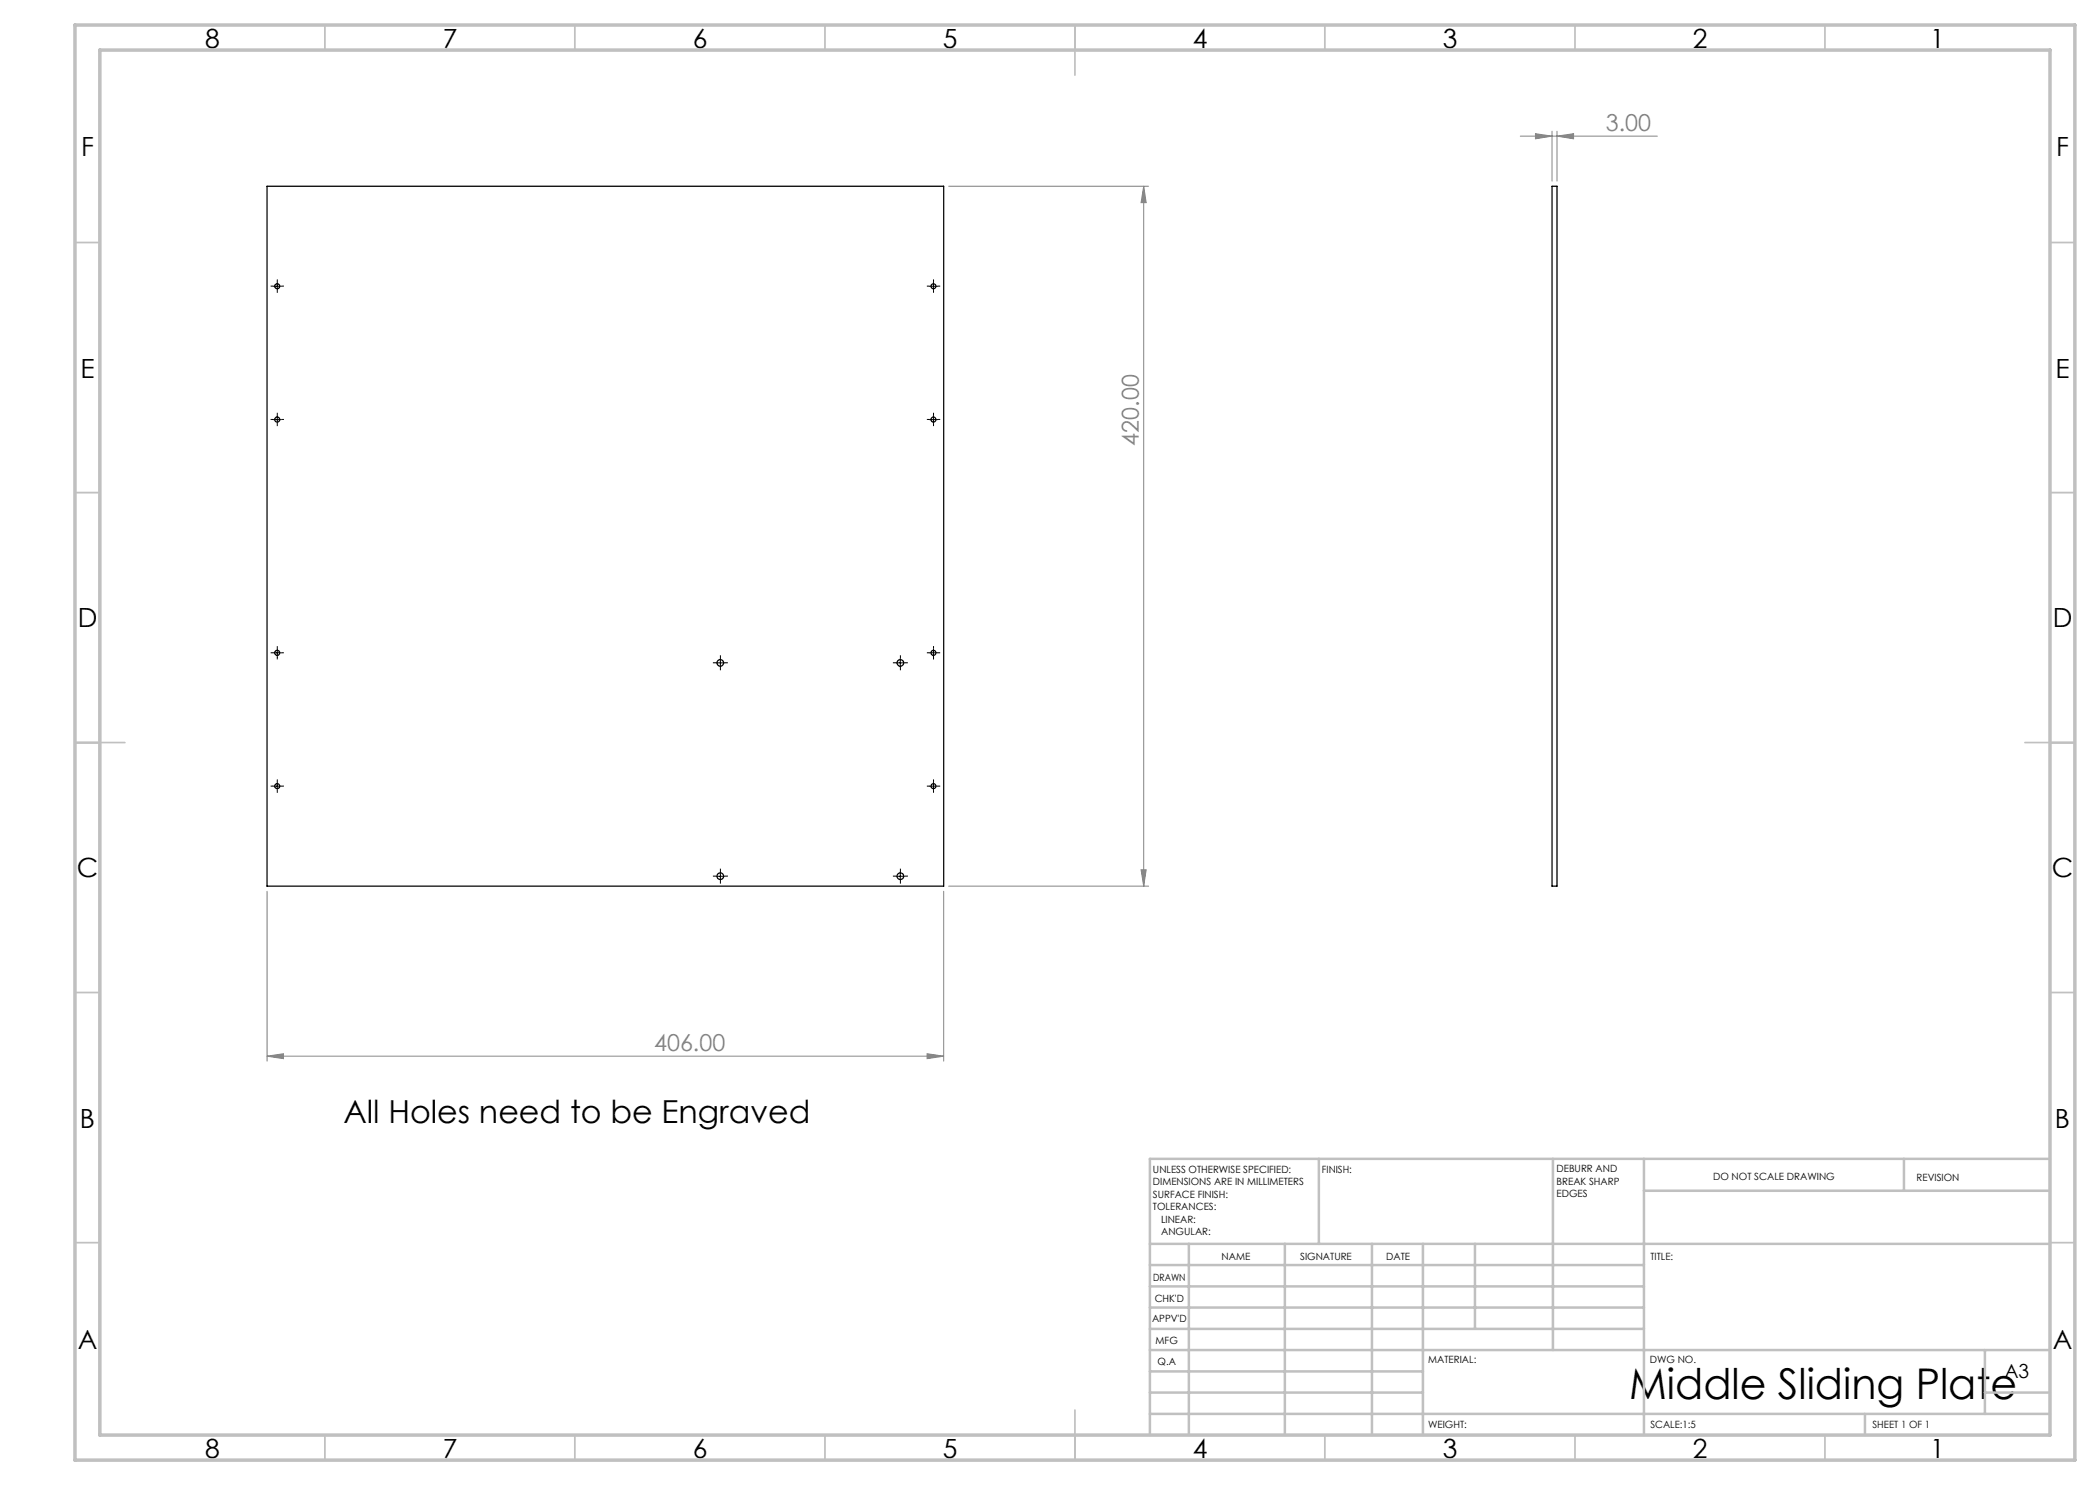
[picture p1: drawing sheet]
<svg xmlns="http://www.w3.org/2000/svg" width="420mm" height="297mm" viewBox="0 0 420 297" stroke-linecap="round" stroke-linejoin="round" font-family="sans-serif">
<g fill="none" stroke="#000" stroke-width=".25">
<path d="M53.4 37.2h135.3v140h-135.3zM310.4 37.2h1v140h-1z"/>
<circle cx="55.4" cy="57.3" r=".5"/>
<circle cx="186.7" cy="57.2" r=".5"/>
<circle cx="55.4" cy="83.9" r=".52"/>
<circle cx="186.7" cy="83.9" r=".5"/>
<circle cx="55.4" cy="130.6" r=".51"/>
<circle cx="144.1" cy="132.6" r=".67"/>
<circle cx="180.1" cy="132.6" r=".67"/>
<circle cx="186.7" cy="130.6" r=".51"/>
<circle cx="55.4" cy="157.2" r=".51"/>
<circle cx="186.7" cy="157.2" r=".5"/>
<circle cx="144.1" cy="175.2" r=".67"/>
<circle cx="180.1" cy="175.3" r=".67"/>
</g>
<g fill="none" stroke="#808080" stroke-width=".2">
<path d="M189.7 37.2h40M228.7 37.2v140M228.7 37.2l.5 3.3h-1zM304.1 27.2h27.4M307.1 26.7l3.3 .5-3.3 .6zM310.4 26.2v10M311.4 27.2l3.3-.5v1.1zM311.4 26.2v10M53.4 178.3v33.9M188.7 178.3v33.9M189.7 177.2h40M228.2 174h1l-.5 3.2z"/>
<path d="M53.4 211.2l3.3-.5v1zM53.4 211.2h135.3M185.4 210.7l3.3 .5-3.3 .5z"/>
</g>
<g fill="none" stroke="#000" stroke-width=".2" stroke-dasharray="15.2 1.3 1.3 1.3" stroke-linecap="butt">
<path d="M54.6 57.2h-.5M55.5 56.4v-.5M55.5 58.1v.5M56.3 57.2h.5M185.9 57.2h-.5M186.7 56.4v-.5M186.7 58.1v.5M187.5 57.2h.5M54.6 83.9h-.5M55.5 83.1v-.5M55.5 84.7v.5M56.3 83.9h.5"/>
<path d="M185.9 83.9h-.5M186.7 83.1v-.5M186.7 84.7v.5M187.5 83.9h.5M54.6 130.6h-.5M55.5 129.7v-.5M55.5 131.4v.5M56.3 130.6h.5M143.2 132.6h-.6M144.1 131.7v-.6M144.1 133.4v.7M144.9 132.6h.7"/>
<path d="M179.2 132.6h-.6M180.1 131.7v-.6M180.1 133.4v.7M180.9 132.6h.7M185.9 130.6h-.5M186.7 129.7v-.5M186.7 131.4v.5M187.5 130.6h.5M54.6 157.2h-.5M55.5 156.4v-.5M55.5 158.1v.5M56.3 157.2h.5"/>
<path d="M185.9 157.2h-.5M186.7 156.4v-.5M186.7 158.1v.5M187.5 157.2h.5M143.2 175.2h-.6M144.1 174.4v-.7M144.1 176.1v.6M144.9 175.2h.7M179.2 175.2h-.6M180.1 174.4v-.7M180.1 176.1v.6M180.9 175.2h.7"/>
</g>
<g fill="none" stroke="#000" stroke-width=".2">
<path d="M54.6 57.3h1.7M55.5 56.4v1.7M185.8 57.3h1.7M186.7 56.4v1.7M54.6 83.9h1.7M55.5 83.1v1.6M185.8 83.9h1.7M186.7 83.1v1.6M54.6 130.6h1.7M55.5 129.7v1.7M143.2 132.6h1.7M144.1 131.7v1.7"/>
<path d="M179.2 132.6h1.7M180.1 131.7v1.7M185.8 130.6h1.7M186.7 129.7v1.7M54.6 157.2h1.7M55.5 156.4v1.7M185.8 157.2h1.7M186.7 156.4v1.7M143.2 175.3h1.7M144.1 174.4v1.7M179.2 175.3h1.7M180.1 174.4v1.7"/>
</g>
<g fill="none" stroke="#c0c0c0" stroke-width=".35">
<path d="M65 5v5M115 5v5M165 5v5M215 5v10M265 5v5M315 5v5M365 5v5M15 48.5h5M410 48.5h5M15 98.5h5M410 98.5h5M15 148.5h10"/>
<path d="M405 148.5h10M15 198.5h5M410 198.5h5M15 248.5h5M410 248.5h5M65 287v5M115 287v5M165 287v5M215 282v10M265 287v5M315 287v5M365 287v5"/>
</g>
<g fill="none" stroke="#c0c0c0" stroke-width=".5">
<path d="M263.8 231.8v17M310.6 231.8v38.2M328.8 231.8v55.2M328.8 238.2h81.2M380.8 231.8v6.4M410 231.8h-180v55.2M230 248.8h180M230 257.3h98.8M230 253h98.8M237.8 248.8v38.2M257 248.8v38.2M274.4 248.8v38.2"/>
<path d="M284.6 248.8v38.2M295 248.8v17M230 265.8h98.8M230 261.5h98.8M230 278.5h54.6M230 274.3h54.6M230 270h180M397 278.5h13M397 270v12.8M230 282.8h180M373 282.8v4.2"/>
</g>
<path d="M15 5h400v287h-400zM20 10h390v277h-390z" fill="none" stroke="#c0c0c0" stroke-width=".7"/>
<g fill="#808080">
<path d="M53.4 211.2l3.3-.5v1zM185.4 210.7l3.3 .5-3.3 .5zM307.1 26.7l3.3 .5-3.3 .6zM311.4 27.2l3.3-.5v1.1z"/>
<path d="M228.2 174h1l-.5 3.2zM228.7 37.2l.5 3.3h-1z"/>
</g>
<text font-size="8.5" x="325.8" y="279.7">Middle Sliding Plate</text>
<text font-size="6.3" x="68.7" y="224.7">All Holes need to be Engraved</text>
<g font-size="5.3">
<text x="41" y="9.5">8</text>
<text x="88.5" y="9.5">7</text>
<text x="138.5" y="9.5">6</text>
<text x="188.5" y="9.5">5</text>
<text x="238.5" y="9.5">4</text>
<text x="288.5" y="9.5">3</text>
<text x="338.5" y="9.5">2</text>
<text x="386" y="9.5">1</text>
<text x="16.2" y="31.3">F</text>
<text x="411.2" y="31.3">F</text>
<text x="16.1" y="75.5">E</text>
<text x="411.1" y="75.5">E</text>
<text x="15.5" y="125.5">D</text>
<text x="410.5" y="125.5">D</text>
<text x="15.4" y="175.5">C</text>
<text x="410.4" y="175.5">C</text>
<text x="16" y="225.5">B</text>
<text x="411" y="225.5">B</text>
<text x="15.5" y="269.8">A</text>
<text x="410.5" y="269.8">A</text>
<text x="41" y="291.5">8</text>
<text x="88.5" y="291.5">7</text>
<text x="138.5" y="291.5">6</text>
<text x="188.5" y="291.5">5</text>
<text x="238.5" y="291.5">4</text>
<text x="288.5" y="291.5">3</text>
<text x="338.5" y="291.5">2</text>
<text x="386" y="291.5">1</text>
</g>
<g font-size="4.7" fill="#808080">
<text x="321.1" y="26.2">3.00</text>
<text x="227.7" y="89.1" transform="rotate(-90 227.7 89.1)">420.00</text>
<text x="130.8" y="210.2">406.00</text>
</g>
<text font-size="3.9" x="400.9" y="275.5">A3</text>
<g font-size="2">
<text x="230.6" y="234.6">UNLESS OTHERWISE SPECIFIED:</text>
<text x="230.6" y="237.1">DIMENSIONS ARE IN MILLIMETERS</text>
<text x="230.6" y="239.6">SURFACE FINISH:</text>
<text x="264.4" y="234.6">FINISH:</text>
<text x="311.3" y="234.5">DEBURR AND</text>
<text x="311.3" y="237">BREAK SHARP</text>
<text x="311.3" y="239.5">EDGES</text>
<text x="342.6" y="236">DO NOT SCALE DRAWING</text>
<text x="383.3" y="236.2">REVISION</text>
<text x="230.6" y="242.1">TOLERANCES:</text>
<text x="232.2" y="244.6">LINEAR:</text>
<text x="232.2" y="247.1">ANGULAR:</text>
<text x="244.3" y="252">NAME</text>
<text x="260" y="251.9">SIGNATURE</text>
<text x="277.2" y="251.9">DATE</text>
<text x="330.1" y="251.9">TITLE:</text>
<text x="230.6" y="256.1">DRAWN</text>
<text x="230.9" y="260.3">CHK'D</text>
<text x="230.4" y="264.4">APPV'D</text>
<text x="231.1" y="268.8">MFG</text>
<text x="231.5" y="273">Q.A</text>
<text x="285.6" y="272.5">MATERIAL:</text>
<text x="330" y="272.5">DWG NO.</text>
<text x="285.6" y="285.5">WEIGHT:</text>
<text x="330.1" y="285.6">SCALE:1:5</text>
<text x="374.5" y="285.6">SHEET 1 OF 1</text>
</g>
</svg>
